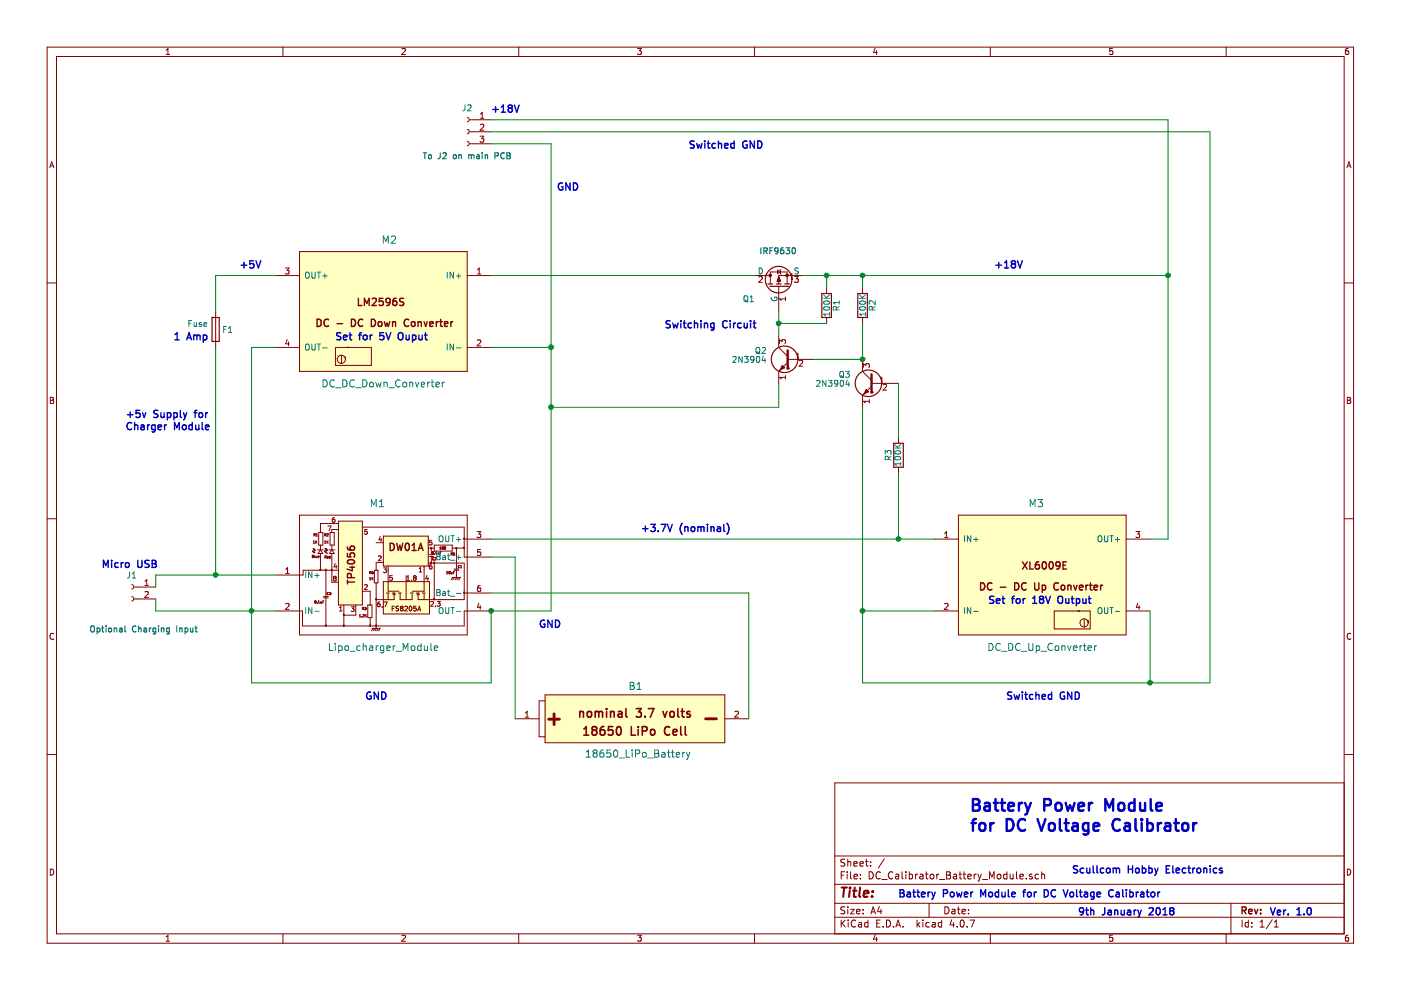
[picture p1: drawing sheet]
EESchema Schematic File Version 2
LIBS:power
LIBS:device
LIBS:switches
LIBS:relays
LIBS:motors
LIBS:transistors
LIBS:conn
LIBS:linear
LIBS:regul
LIBS:74xx
LIBS:cmos4000
LIBS:adc-dac
LIBS:memory
LIBS:xilinx
LIBS:microcontrollers
LIBS:dsp
LIBS:microchip
LIBS:analog_switches
LIBS:motorola
LIBS:texas
LIBS:intel
LIBS:audio
LIBS:interface
LIBS:digital-audio
LIBS:philips
LIBS:display
LIBS:cypress
LIBS:siliconi
LIBS:opto
LIBS:atmel
LIBS:contrib
LIBS:valves
LIBS:dc_dc_converter
LIBS:lipo_charger_module
LIBS:18650_lipo_battery
LIBS:DC_Calibrator_Battery_Module-cache
EELAYER 25 0
EELAYER END
$Descr A4 11693 8268
encoding utf-8
Sheet 1 1
Title ""
Date ""
Rev ""
Comp ""
Comment1 ""
Comment2 ""
Comment3 ""
Comment4 ""
$EndDescr
$Comp
L Lipo_charger_Module M1
U 1 1
P 3200 4800
F 0 "M1" H 3150 5400 60  0000 C CNN
F 1 "Lipo_charger_Module" H 3200 4200 60  0000 C CNN
F 2 "" H 3200 4800 60  0001 C CNN
F 3 "" H 3200 4800 60  0001 C CNN
	1    3200 4800
	1    0    0    -1  
$EndComp
$Comp
L 18650_LiPo_Battery B1
U 1 1
P 5300 6000
F 0 "B1" H 5305 6275 60  0000 C CNN
F 1 "18650_LiPo_Battery" H 5325 5710 60  0000 C CNN
F 2 "" H 5300 6000 60  0001 C CNN
F 3 "" H 5300 6000 60  0001 C CNN
	1    5300 6000
	1    0    0    -1  
$EndComp
$Comp
L Conn_01x03_Female J2
U 1 1
P 3900 1100
F 0 "J2" H 3900 1300 50  0000 C CNN
F 1 "To J2 on main PCB" H 3900 900 50  0000 C CNB
F 2 "" H 3900 1100 50  0001 C CNN
F 3 "" H 3900 1100 50  0001 C CNN
	1    3900 1100
	-1   0    0    -1  
$EndComp
Wire Wire Line
	4100 4500 7800 4500
Wire Wire Line
	4100 4650 4300 4650
Wire Wire Line
	4300 4650 4300 6000
Wire Wire Line
	4100 4950 6250 4950
Wire Wire Line
	6250 4950 6250 6000
Wire Wire Line
	4100 1100 10100 1100
Wire Wire Line
	4600 5100 4100 5100
Wire Wire Line
	4100 1000 9750 1000
$Comp
L Conn_01x02_Female J1
U 1 1
P 1100 4900
F 0 "J1" H 1100 5000 50  0000 C CNN
F 1 "Optional Charging Input" H 1000 4550 50  0000 C CNB
F 2 "" H 1100 4900 50  0001 C CNN
F 3 "" H 1100 4900 50  0001 C CNN
	1    1100 4900
	-1   0    0    -1  
$EndComp
Wire Wire Line
	1300 4900 1300 4800
Wire Wire Line
	1300 4800 2300 4800
Wire Wire Line
	1300 5000 1300 5100
Wire Wire Line
	1300 5100 2300 5100
Text Notes 8100 6950 0    98   ~ 20
Battery Power Module\nfor DC Voltage Calibrator
Text Notes 10600 7650 0    60   ~ 12
Ver. 1.0
Wire Wire Line
	4100 1200 4600 1200
Text Notes 2000 2250 0    60   ~ 12
+5V
Wire Wire Line
	2100 5700 4100 5700
Wire Wire Line
	4100 5700 4100 5100
Connection ~ 4100 5100
$Comp
L IRF9540N Q1
U 1 1
P 6500 2400
F 0 "Q1" V 6400 2600 50  0000 L CNN
F 1 "IRF9630" V 6800 2250 50  0000 L CNB
F 2 "TO_SOT_Packages_THT:TO-220_Vertical" H 6750 2325 50  0001 L CIN
F 3 "" H 6500 2400 50  0001 L CNN
	1    6500 2400
	0    -1   -1   0   
$EndComp
$Comp
L 2N3904 Q2
U 1 1
P 6600 3000
F 0 "Q2" H 6800 3075 50  0000 L CNN
F 1 "2N3904" H 6800 3000 50  0000 L CNN
F 2 "TO_SOT_Packages_THT:TO-92_Molded_Narrow" H 6800 2925 50  0001 L CIN
F 3 "" H 6600 3000 50  0001 L CNN
	1    6600 3000
	-1   0    0    -1  
$EndComp
$Comp
L 2N3904 Q3
U 1 1
P 7300 3200
F 0 "Q3" H 7500 3275 50  0000 L CNN
F 1 "2N3904" H 7500 3200 50  0000 L CNN
F 2 "TO_SOT_Packages_THT:TO-92_Molded_Narrow" H 7500 3125 50  0001 L CIN
F 3 "" H 7300 3200 50  0001 L CNN
	1    7300 3200
	-1   0    0    -1  
$EndComp
$Comp
L R R1
U 1 1
P 6900 2550
F 0 "R1" V 6980 2550 50  0000 C CNN
F 1 "100K" V 6900 2550 50  0000 C CNN
F 2 "" V 6830 2550 50  0001 C CNN
F 3 "" H 6900 2550 50  0001 C CNN
	1    6900 2550
	1    0    0    -1  
$EndComp
$Comp
L R R2
U 1 1
P 7200 2550
F 0 "R2" V 7280 2550 50  0000 C CNN
F 1 "100K" V 7200 2550 50  0000 C CNN
F 2 "" V 7130 2550 50  0001 C CNN
F 3 "" H 7200 2550 50  0001 C CNN
	1    7200 2550
	1    0    0    -1  
$EndComp
$Comp
L R R3
U 1 1
P 7500 3800
F 0 "R3" V 7580 3800 50  0000 C CNN
F 1 "100K" V 7500 3800 50  0000 C CNN
F 2 "" V 7430 3800 50  0001 C CNN
F 3 "" H 7500 3800 50  0001 C CNN
	1    7500 3800
	-1   0    0    1   
$EndComp
$Comp
L DC_DC_Down_Converter M2
U 1 1
P 3200 2600
F 0 "M2" H 3150 3200 60  0000 C CNN
F 1 "DC_DC_Down_Converter" H 3200 2000 60  0000 C CNN
F 2 "" H 3200 2600 60  0001 C CNN
F 3 "" H 3200 2600 60  0001 C CNN
	1    3200 2600
	-1   0    0    -1  
$EndComp
$Comp
L DC_DC_Up_Converter M3
U 1 1
P 8700 4800
F 0 "M3" H 8650 5400 60  0000 C CNN
F 1 "DC_DC_Up_Converter" H 8700 4200 60  0000 C CNN
F 2 "" H 8700 4800 60  0001 C CNN
F 3 "" H 8700 4800 60  0001 C CNN
	1    8700 4800
	1    0    0    -1  
$EndComp
Wire Wire Line
	2300 2900 2100 2900
Wire Wire Line
	2100 2900 2100 5700
Connection ~ 2100 5100
Wire Wire Line
	2300 2300 1800 2300
Connection ~ 1800 4800
Wire Wire Line
	7200 2300 7200 2400
Wire Wire Line
	6900 2400 6900 2300
Connection ~ 6900 2300
Wire Wire Line
	6500 2600 6500 2800
Wire Wire Line
	6900 2700 6500 2700
Connection ~ 6500 2700
Wire Wire Line
	7200 2700 7200 3000
Wire Wire Line
	7200 3000 6800 3000
Connection ~ 7200 3000
Wire Wire Line
	4100 2900 4600 2900
Wire Wire Line
	4600 1200 4600 5100
Connection ~ 4600 2900
Wire Wire Line
	6500 3400 6500 3200
Connection ~ 4600 3400
Wire Wire Line
	9750 1000 9750 4500
Wire Wire Line
	9750 4500 9600 4500
Connection ~ 9750 2300
Connection ~ 7200 2300
Wire Wire Line
	9600 5700 9600 5100
Wire Wire Line
	7200 5700 10100 5700
Wire Wire Line
	4100 2300 6300 2300
Wire Wire Line
	6700 2300 9750 2300
Wire Wire Line
	7200 3400 7200 5700
Wire Wire Line
	7800 5100 7200 5100
Connection ~ 7200 5100
Wire Wire Line
	7500 3650 7500 3200
Wire Wire Line
	7500 3950 7500 4500
Connection ~ 7500 4500
Wire Wire Line
	6500 3400 4600 3400
Wire Wire Line
	10100 5700 10100 1100
Connection ~ 9600 5700
Text Notes 8300 2250 0    60   ~ 12
+18V
Text Notes 4100 950  0    60   ~ 12
+18V
Text Notes 4650 1600 0    60   ~ 12
GND
Text Notes 5750 1250 0    60   ~ 12
Switched GND
Text Notes 850  4750 0    60   ~ 12
Micro USB
Text Notes 2800 2850 0    60   ~ 12
Set for 5V Ouput
Text Notes 8250 5050 0    60   ~ 12
Set for 18V Output
Text Notes 1050 3600 0    60   ~ 12
+5v Supply for\nCharger Module
Text Notes 3050 5850 0    60   ~ 12
GND
Text Notes 8400 5850 0    60   ~ 12
Switched GND
Text Notes 9000 7650 0    60   ~ 12
9th January 2018
Text Notes 8950 7300 0    60   ~ 12
Scullcom Hobby Electronics
Text Notes 7500 7500 0    60   ~ 12
Battery Power Module for DC Voltage Calibrator
Text Notes 5550 2750 0    60   ~ 12
Switching Circuit
Text Notes 5350 4450 0    60   ~ 12
+3.7V (nominal)
Text Notes 4500 5250 0    60   ~ 12
GND
$Comp
L Fuse F1
U 1 1
P 1800 2750
F 0 "F1" H 1900 2750 50  0000 C CNN
F 1 "Fuse" H 1650 2800 50  0000 C CNN
F 2 "" V 1730 2750 50  0001 C CNN
F 3 "" H 1800 2750 50  0001 C CNN
	1    1800 2750
	1    0    0    -1  
$EndComp
Wire Wire Line
	1800 2300 1800 2600
Wire Wire Line
	1800 2900 1800 4800
Text Notes 1450 2850 0    60   ~ 12
1 Amp
$EndSCHEMATC
